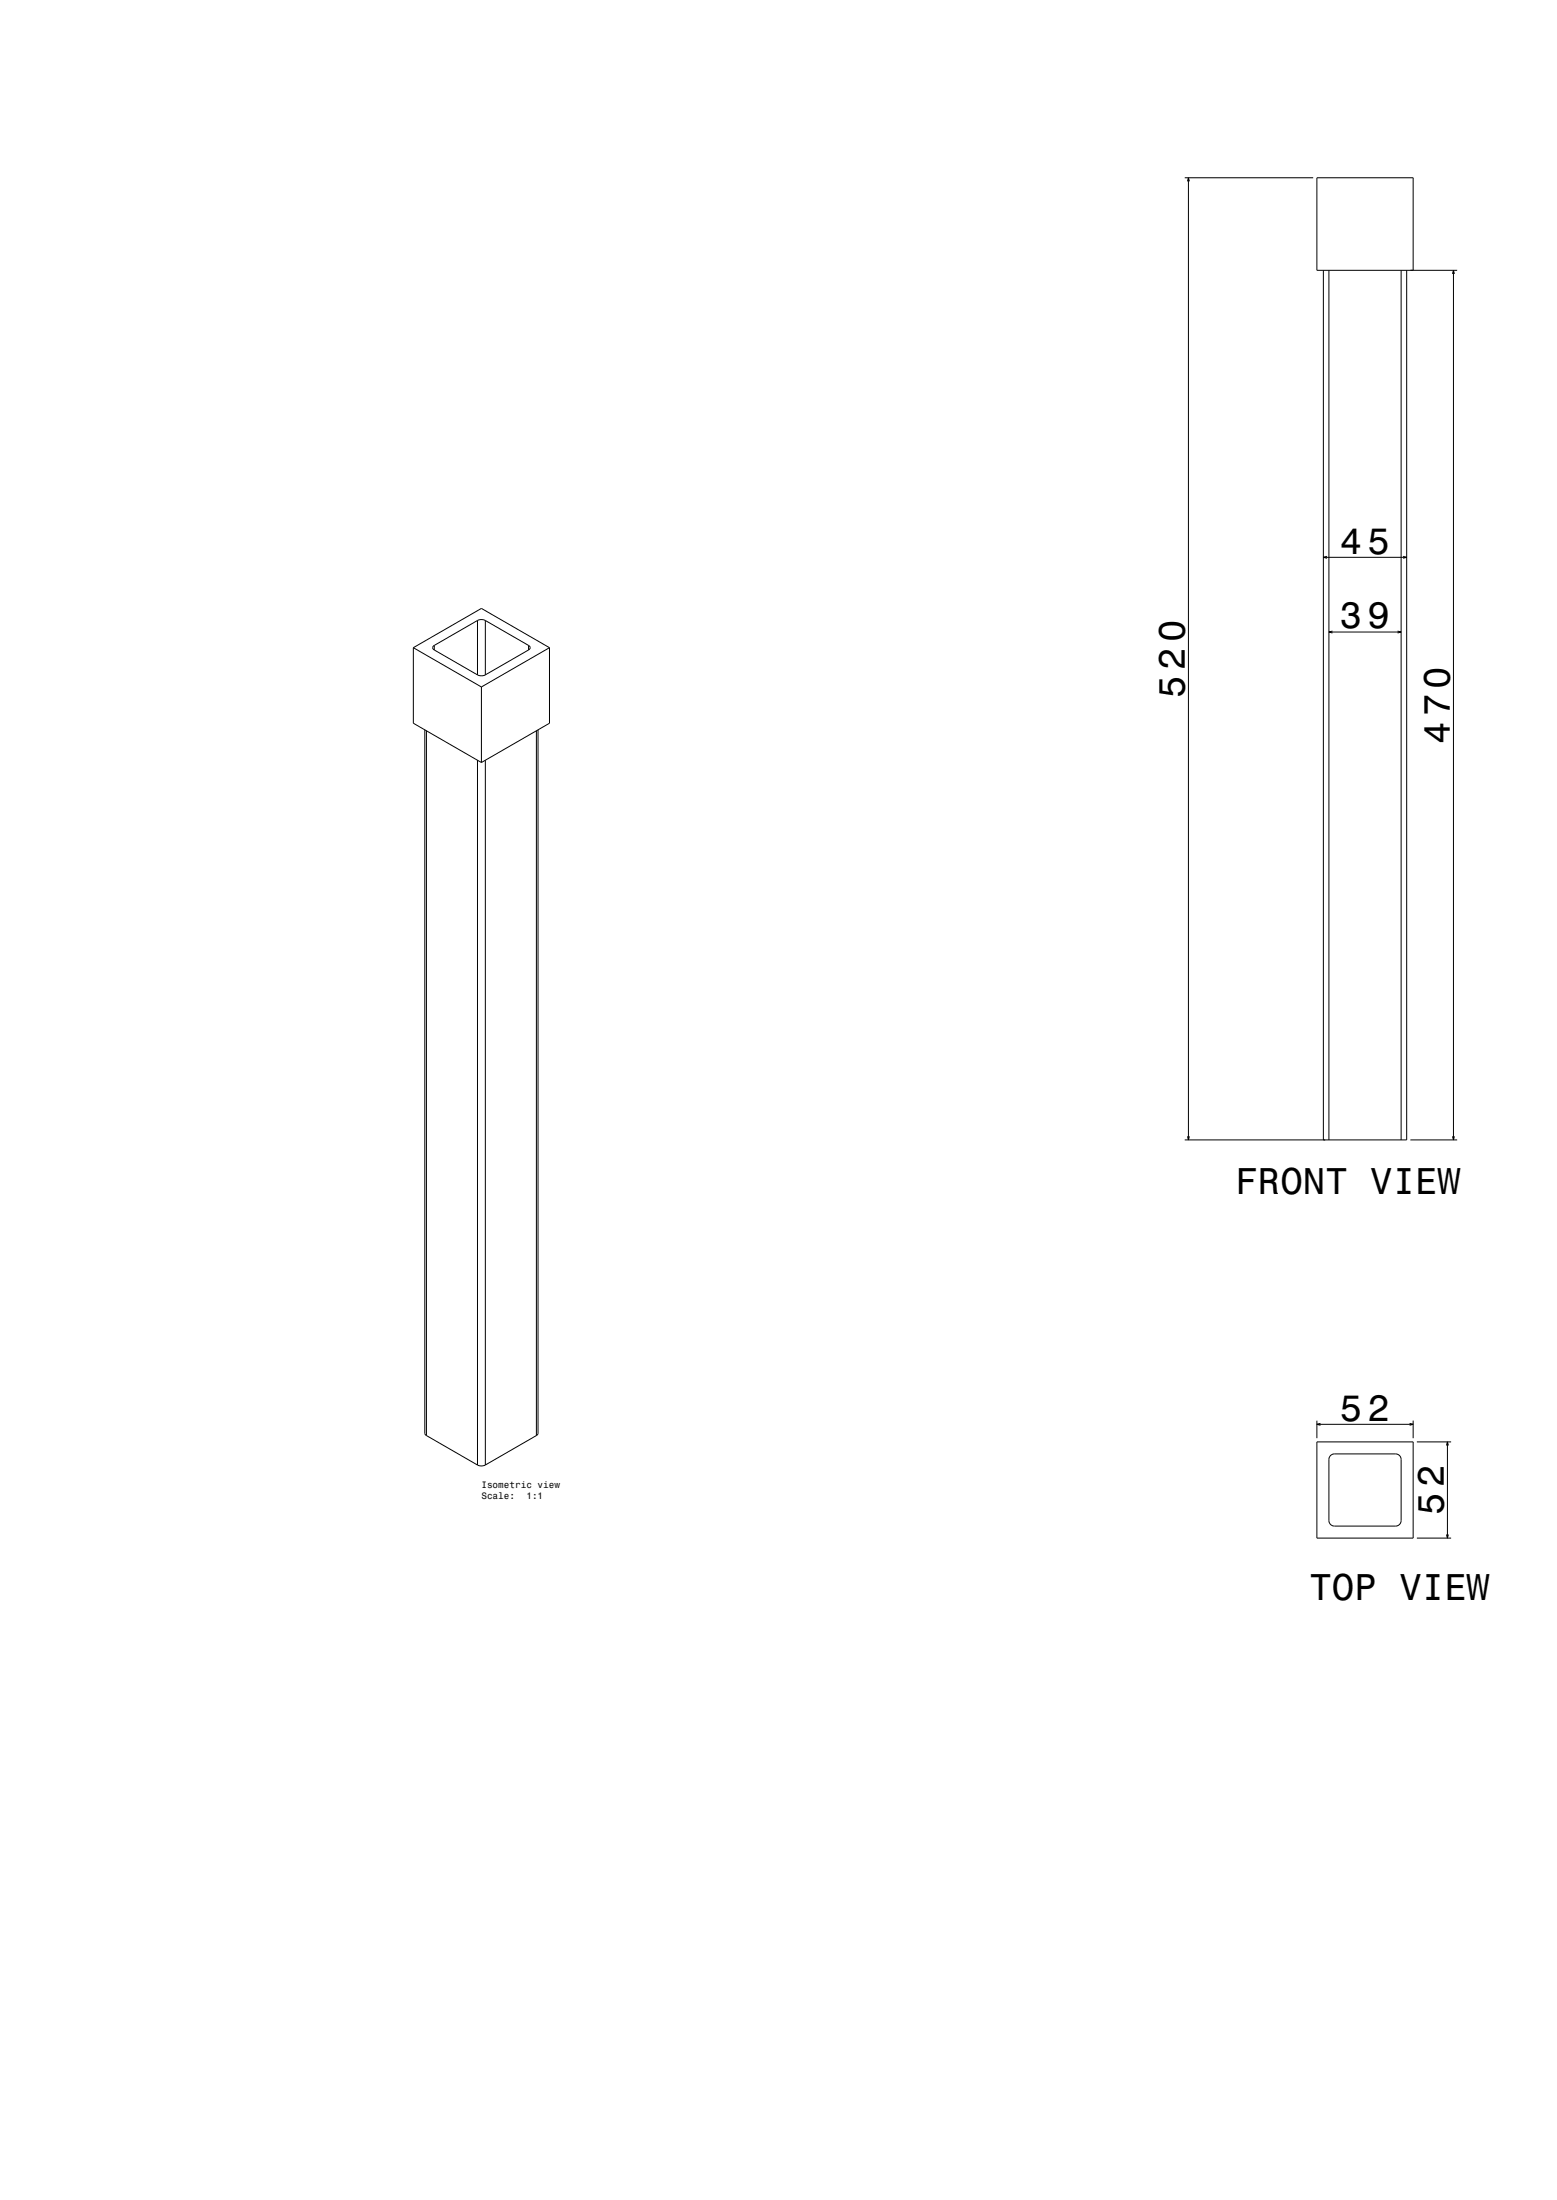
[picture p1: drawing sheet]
<svg xmlns="http://www.w3.org/2000/svg" width="841mm" height="1189mm" viewBox="0 0 841 1189" stroke-linecap="round" stroke-linejoin="round" font-family="sans-serif">
<g fill="none" stroke="#000" stroke-width=".54">
<path d="M640 96h69M641 98l1-2v2M642 96v520M715 146v470M718 146v470M757 146v470M760 146v470h-120M763 146v-50h-52v50h76M785 148v-2l1 2M785 146v470M715 301h45M717 301h-2l2 1"/>
<path d="M758 301h2l-2 1M258 335h2h2M258 335v30M258 335l-23 14M262 335v30M262 335l23 14M223 350v41l37 21M223 350l37-21 37 21M223 350l37 21M235 349l-1 1 1 1M235 351l23 14M235 349v2"/>
<path d="M285 349l1 1-1 1M285 349v2M285 351l-23 14M297 350l-37 21M297 350v41l-37 21M718 342h39M720 341l-2 1h2M755 341l2 1h-2M258 365h2h2M260 371v41M229 394v381l1 1M230 395v381"/>
<path d="M290 395v381M291 394v381l-1 1M258 411v381M262 411v381M641 614l1 2v-2M762 616h25M785 614v2l1-2M230 776l28 16M290 776l-28 16M711 768v9M711 779h52v52h-52zM711 770h52"/>
<path d="M713 769l-2 1h2M761 769l2 1h-2M763 768v9M765 779h19M782 779v52M258 792h2h2M719 787l2-1h33a3 3 0 0 1 3 3v33a3 3 0 0 1-3 3h-33a3 3 0 0 1-3-3v-33zM781 781l1-2v2M765 831h19M781 829l1 2v-2"/>
</g>
<g font-size="20.2">
<text x="724" y="299">45</text>
<text x="724" y="340">39</text>
<text x="640" y="377" transform="rotate(-90 640 377)">520</text>
<text x="783" y="402" transform="rotate(-90 783 402)">470</text>
<text x="667" y="646">FRONT VIEW</text>
<text x="724" y="768">52</text>
<text x="780" y="819" transform="rotate(-90 780 819)">52</text>
<text x="707" y="865">TOP VIEW</text>
</g>
<g font-size="5">
<text x="260" y="804">Isometric view</text>
<text x="260" y="810">Scale:</text>
<text x="284" y="810">1:1</text>
</g>
</svg>
